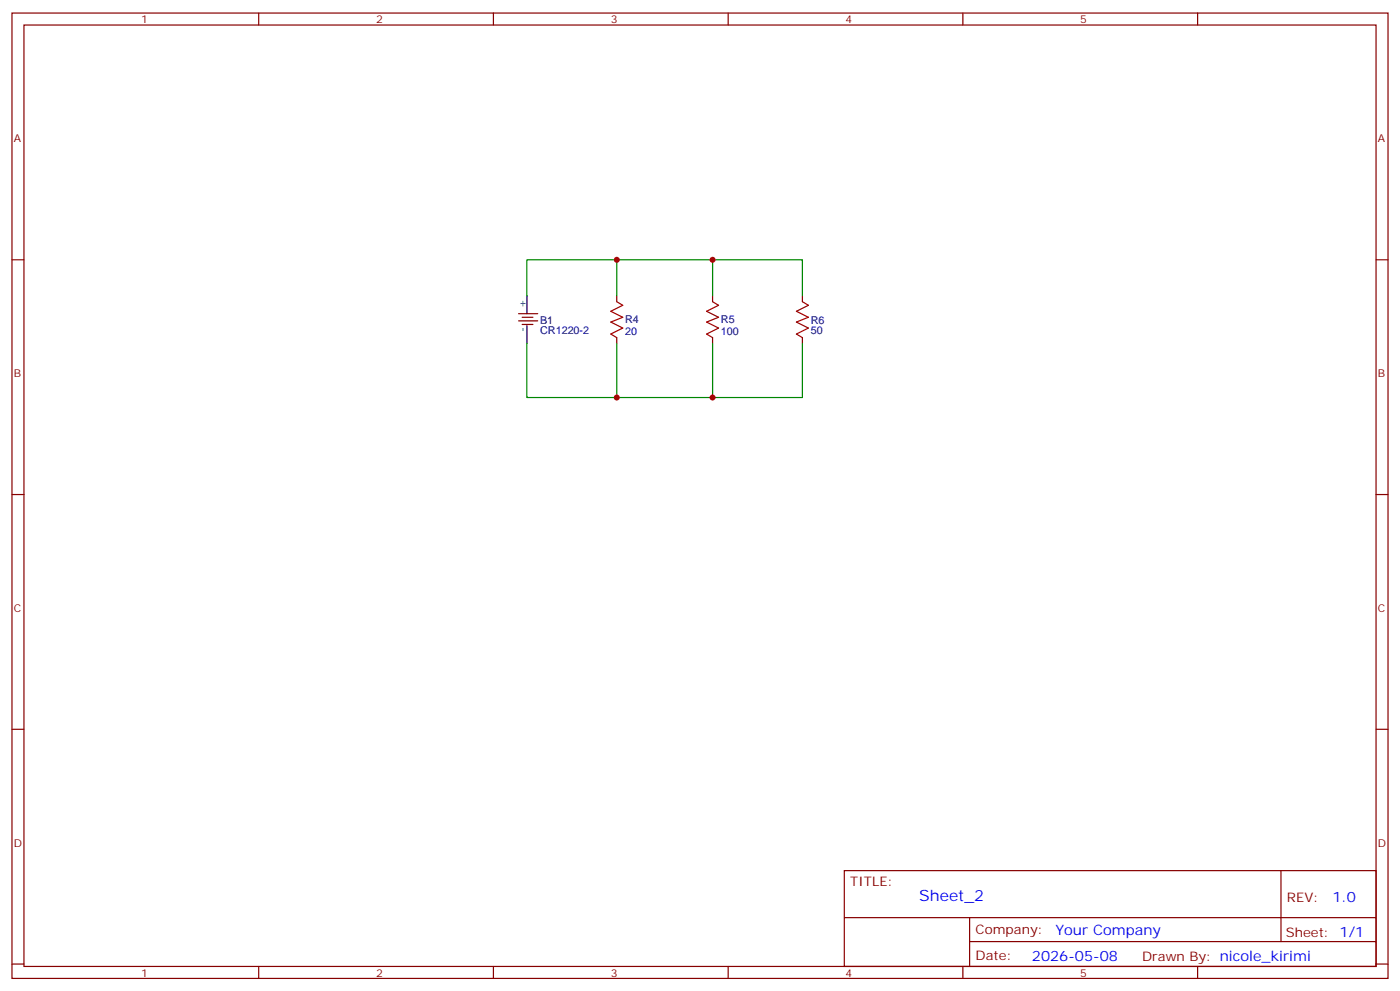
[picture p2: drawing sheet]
<svg xmlns="http://www.w3.org/2000/svg" width="412mm" height="292mm" viewBox="0 0 412 292" stroke-linecap="round" stroke-linejoin="round" font-family="sans-serif">
<g fill="none" stroke="#870000" stroke-width=".35">
<path d="M3.5 3.8h405.4v284.4h-405.4zM7.1 7.4h398.2v277.3h-398.2zM76.2 3.8v3.6M145.3 3.8v3.6M214.5 3.8v3.6M283.6 3.8v3.6M352.8 3.8v3.6M3.5 76.5h3.6M405.3 76.5h3.6M152.8 92.4h5.6M152.8 94.5h5.6M153.8 93.5h3.2"/>
<path d="M153.8 95.6h3.2M181.7 87.1v1.8M181.7 99.4v1.8M209.9 87.1v1.8M209.9 99.4v1.8M236.4 87.1v1.8M236.4 99.4v1.8M3.5 145.7h3.6M405.3 145.7h3.6M3.5 214.8h3.6M405.3 214.8h3.6M248.7 256.4h156.6v28.3h-156.6z"/>
<path d="M377.3 256.5v20.8M248.7 270.3h156.5M285.6 277.3h119.6M285.6 270.3v14.1M3.5 284h3.6M76.2 284.7v3.5M145.3 284.7v3.5M214.5 284.7v3.5M283.6 284.7v3.5M352.8 284.7v3.5M405.3 284h3.6"/>
</g>
<path d="M181.7 88.9l1.7 1-3.5 1.8 3.5 1.8-3.5 1.4 3.5 1.7-3.5 1.8 1.8 1M209.9 88.9l1.8 1-3.6 1.8 3.6 1.8-3.6 1.4 3.6 1.7-3.6 1.8 1.8 1M236.4 88.9l1.7 1-3.5 1.8 3.5 1.8-3.5 1.4 3.5 1.7-3.5 1.8 1.8 1" fill="none" stroke="#a10000" stroke-width=".35"/>
<path d="M155.2 87.1v5.3M155.2 95.9v5.3" fill="none" stroke="#000" stroke-width=".35"/>
<path d="M181.7 76.5v10.6M209.9 76.5v10.6M155.2 87.1v-10.6h81.2v10.6M155.2 101.2v15.9h81.2v-15.9M181.7 101.2v15.9M209.9 101.2v15.9" fill="none" stroke="#008700" stroke-width=".35"/>
<g fill="#c00">
<circle cx="181.7" cy="117.1" r=".88"/>
<circle cx="209.9" cy="117.1" r=".88"/>
<circle cx="209.9" cy="76.5" r=".88"/>
<circle cx="181.7" cy="76.5" r=".88"/>
</g>
<text font-size="4.6" fill="#00f" x="270.8" y="265.5">Sheet_2</text>
<g font-size="4.2" fill="#00f">
<text x="392.5" y="265.7">1.0</text>
<text x="310.9" y="275.3">Your Company</text>
<text x="304" y="283.1">2026-05-08</text>
</g>
<g font-size="3.9" fill="#800">
<text x="250.5" y="261">TITLE:</text>
<text x="379.1" y="265.7">REV:</text>
<text x="287.4" y="275.2">Company:</text>
<text x="378.7" y="275.8">Sheet: 1/1</text>
<text x="287.4" y="282.9">Date:</text>
<text x="336.4" y="283">Drawn By: nicole_kirimi</text>
</g>
<g font-size="3.2" fill="#800">
<text x="41.6" y="6.8">1</text>
<text x="110.8" y="6.8">2</text>
<text x="179.9" y="6.8">3</text>
<text x="249.1" y="6.8">4</text>
<text x="318.2" y="6.8">5</text>
<text x="4.1" y="41.9">A</text>
<text x="405.9" y="41.9">A</text>
<text x="4.1" y="111.1">B</text>
<text x="405.9" y="111.1">B</text>
<text x="4.1" y="180.2">C</text>
<text x="405.9" y="180.2">C</text>
<text x="4.1" y="249.4">D</text>
<text x="405.9" y="249.4">D</text>
<text x="41.6" y="287.7">1</text>
<text x="110.8" y="287.7">2</text>
<text x="179.9" y="287.7">3</text>
<text x="249.1" y="287.7">4</text>
<text x="318.2" y="287.7">5</text>
</g>
<g font-size="3.2">
<text x="154.9" y="90.6" transform="rotate(-90 154.9 90.6)">+</text>
<text x="154.9" y="97.7" transform="rotate(-90 154.9 97.7)">-</text>
</g>
<g font-size="3.2" fill="#000080">
<text x="159.1" y="95.3">B1</text>
<text x="184.1" y="95.2">R4</text>
<text x="212.4" y="95.2">R5</text>
<text x="238.8" y="95.3">R6</text>
<text x="159.1" y="98.5">CR1220-2</text>
<text x="184.1" y="98.6">20</text>
<text x="212.4" y="98.6">100</text>
<text x="238.8" y="98.5">50</text>
</g>
</svg>
